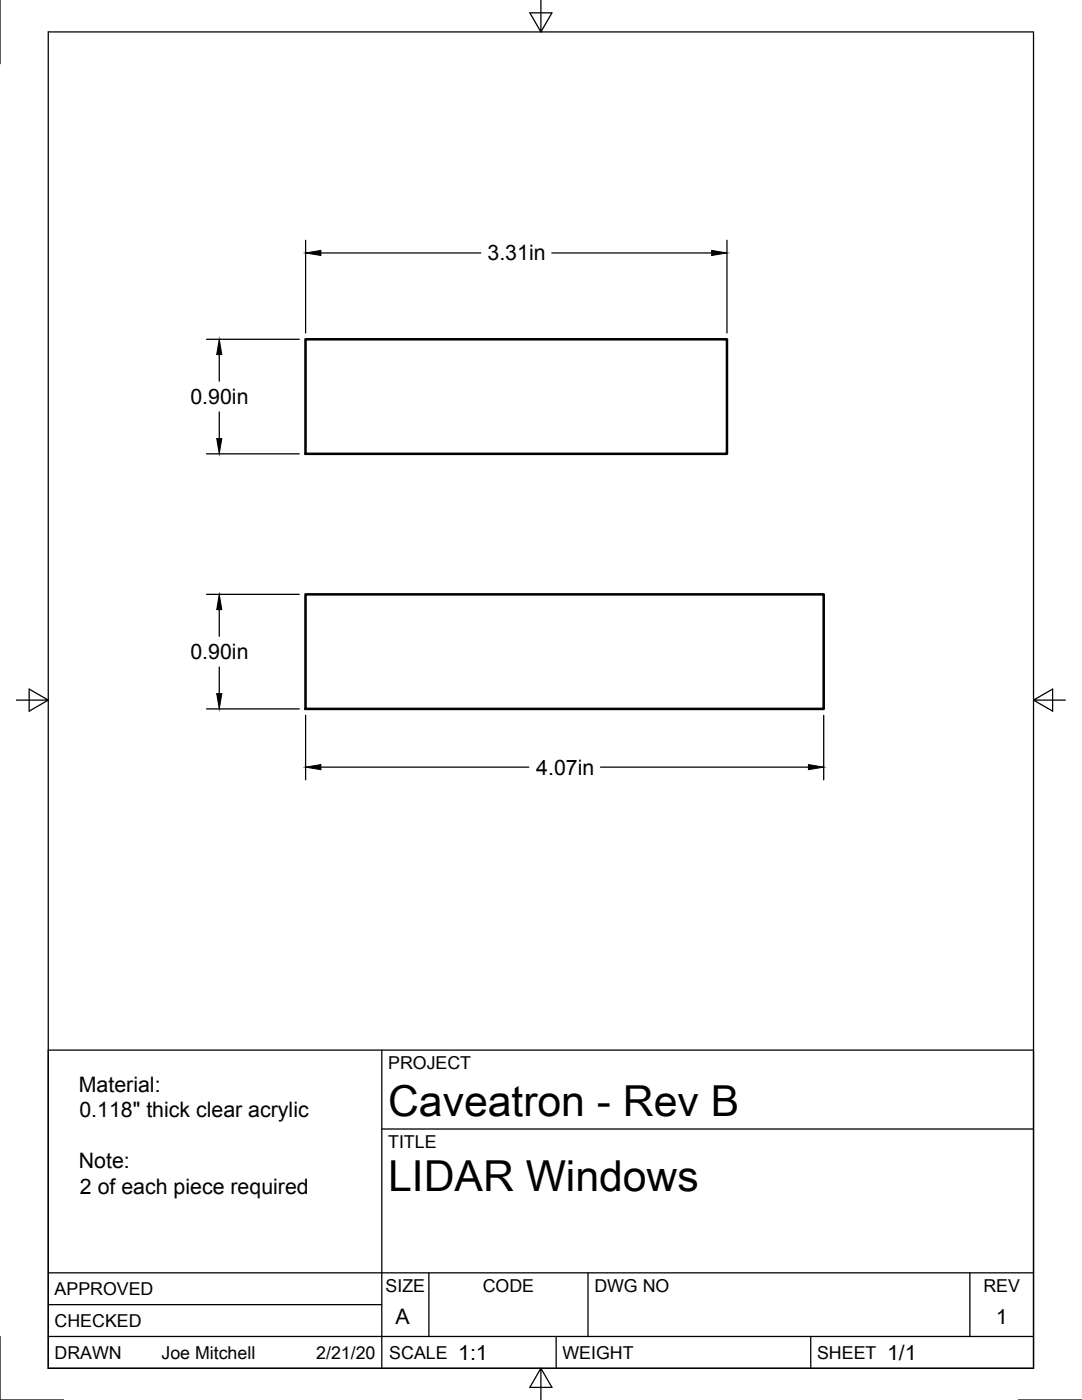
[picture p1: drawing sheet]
<svg xmlns="http://www.w3.org/2000/svg" width="216mm" height="279mm" viewBox="0 0 216 279" stroke-linecap="round" stroke-linejoin="round" font-family="sans-serif">
<!-- layer: Visible -->
<path d="M61 67.7h84.1v22.9h-84.1zM61 118.6h103.4v22.9h-103.4z" fill="none" stroke="#000" stroke-width=".51"/>
<!-- layer: Border -->
<path d="M0 0v12.7M9.6 6.4h196.6v266.7h-196.6zM107.9 0v6.4l-2.2-3.8h4.4l-2.2 3.8M3.3 139.7h6.3l-3.8-2.2v4.4l3.8-2.2M206.2 139.7l3.8 2.2v-4.4l-3.8 2.2h6.4M0 266.7v12.7h12.7M107.9 273.1l2.2 3.8h-4.4l2.2-3.8v6.3M203.2 279.4h12.7" fill="none" stroke="#000" stroke-width=".25"/>
<!-- layer: Titleblock -->
<path d="M9.6 209.6h196.6v63.5h-196.6zM76.2 209.6v63.5M76.2 225.3h130M9.6 254h196.6M85.6 254v12.7M117.3 254v12.7M193.5 254v12.7M9.6 266.7h196.6M9.6 260.4h66.6M111 266.7v6.4M161.8 266.7v6.4" fill="none" stroke="#000" stroke-width=".25"/>
<!-- layer: Dimensions -->
<g fill="none" stroke="#000" stroke-width=".25">
<path d="M61 47.9v18.5M64 50.5h31.9M110.1 50.5h31.9M145.1 47.9v18.5M41.2 67.7h18.5M43.8 70.8v5.3M41.2 90.6h18.5M43.8 82.2v5.3M41.2 118.6h18.5M43.8 121.7v5.3M43.8 133.1v5.3M41.2 141.5h18.5"/>
<path d="M61 142.7v12.9M64 153.1h41.5M119.8 153.1h41.5M164.4 142.7v12.9"/>
</g>
<path d="M61 50.5l3-.5v1zM142 50l3.1 .5-3.1 .5zM43.8 67.7l.5 3.1h-1.1zM43.2 87.5h1.1l-.5 3.1zM43.8 118.6l.5 3.1h-1.1zM43.2 138.4h1.1l-.5 3.1zM61 153.1l3-.5v1zM161.3 152.6l3.1 .5-3.1 .5z" fill="#000" stroke="#000" stroke-width=".2"/>
<g font-size="8.5">
<text x="77.4" y="222.8">Caveatron - Rev B</text>
<text x="77.4" y="237.8">LIDAR Windows</text>
</g>
<g font-size="4.3">
<text x="97.3" y="52">3.31in</text>
<text x="38" y="80.6">0.90in</text>
<text x="38" y="131.6">0.90in</text>
<text x="107" y="154.6">4.07in</text>
<text x="15.7" y="217.9">Material:</text>
<text x="15.9" y="223">0.118&quot; thick clear acrylic</text>
<text x="15.7" y="233.2">Note:</text>
<text x="15.9" y="238.3">2 of each piece required</text>
<text x="78.9" y="264.3">A</text>
<text x="198.7" y="264.3">1</text>
<text x="91.4" y="271.4">1:1</text>
<text x="177" y="271.4">1/1</text>
</g>
<g font-size="3.5">
<text x="77.4" y="213.4">PROJECT</text>
<text x="77.4" y="229.1">TITLE</text>
<text x="76.9" y="257.8">SIZE</text>
<text x="96.3" y="257.8">CODE</text>
<text x="118.6" y="257.8">DWG NO</text>
<text x="196.2" y="257.8">REV</text>
<text x="10.9" y="258.5">APPROVED</text>
<text x="10.9" y="264.8">CHECKED</text>
<text x="10.9" y="271.2">DRAWN</text>
<text x="32.2" y="271.2">Joe Mitchell</text>
<text x="63.1" y="271.2">2/21/20</text>
<text x="77.7" y="271.2">SCALE</text>
<text x="112.2" y="271.2">WEIGHT</text>
<text x="163" y="271.2">SHEET</text>
</g>
</svg>
